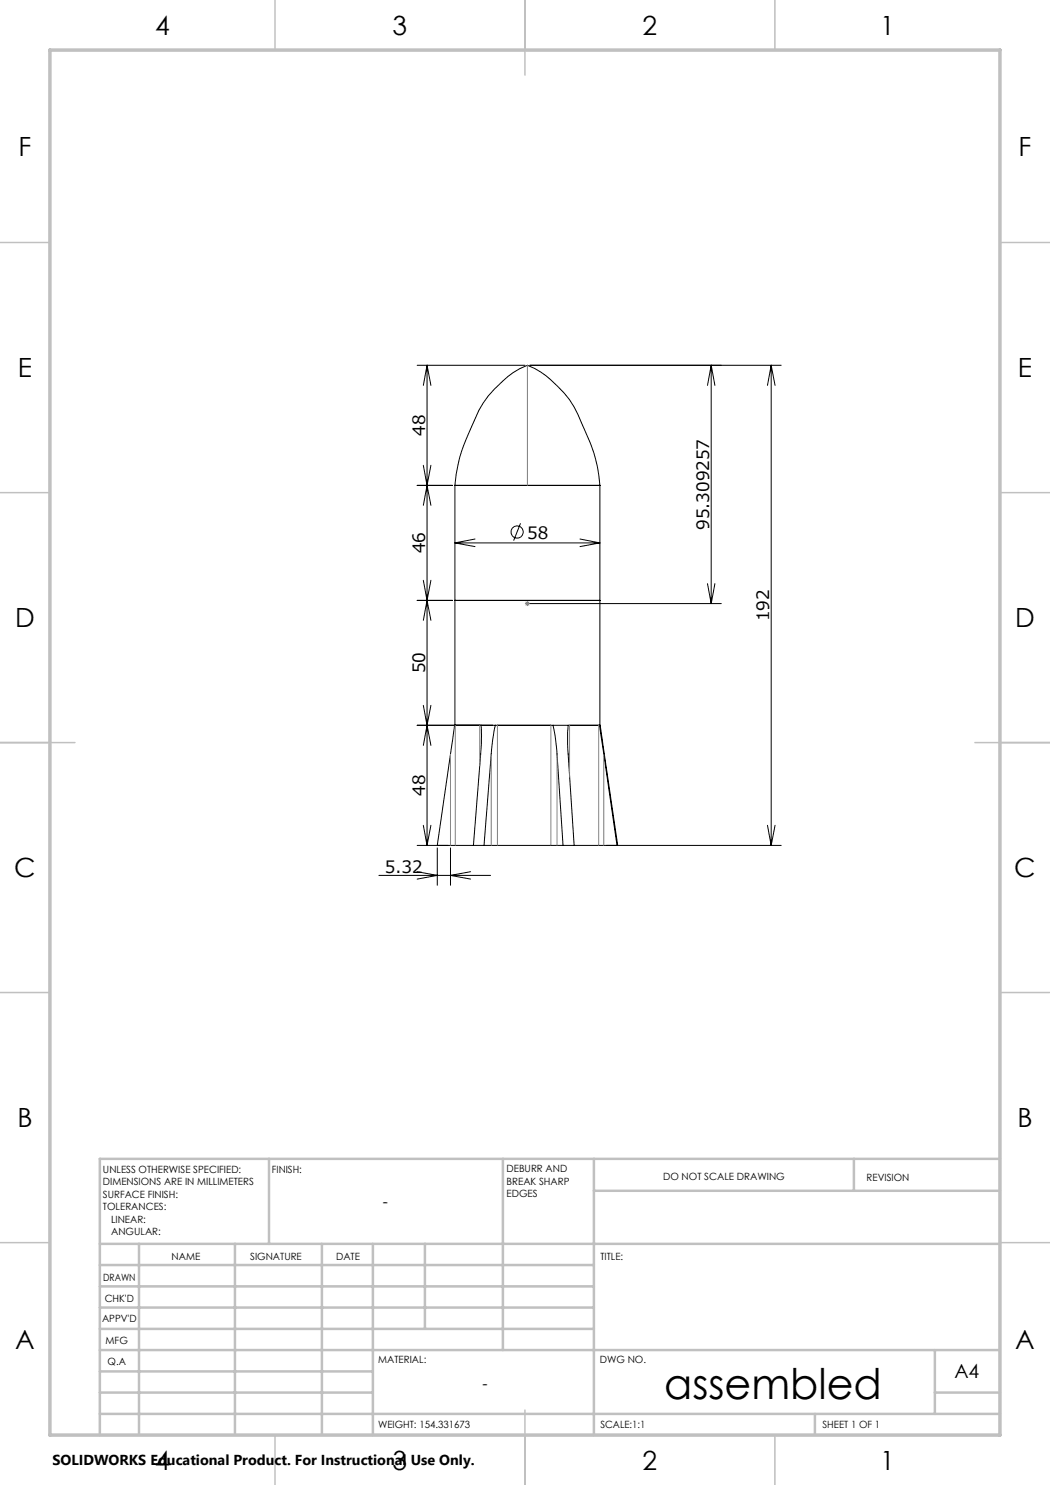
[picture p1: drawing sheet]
<svg xmlns="http://www.w3.org/2000/svg" width="210mm" height="297mm" viewBox="0 0 210 297" stroke-linecap="round" stroke-linejoin="round" font-family="sans-serif">
<g fill="none" stroke="#000" stroke-width=".2">
<path d="M83.4 73.1h21.6M85.4 73.1v96M85.4 73.1l.8 4M85.4 73.1l-.7 4M142.2 73.1v47.6M142.2 73.1l.8 4M142.2 73.1l-.7 4M154.2 73.1v96M154.2 73.1l.8 4M154.2 73.1l-.7 4M156.2 73.1h-50.2M83.4 97.1h7.1"/>
<path d="M84.7 93.1l.7 4M85.4 97.1l.8 4M85.4 97.1l-.7 4M86.2 93.1l-.8 4M91 97.1a33.2 33.2 0 0 1 3.6-12.4 21.8 21.8 0 0 1 9.4-11l1.5-.6a20.5 20.5 0 0 1 10.1 9.8l.8 1.9a33 33 0 0 1 3.6 12.3M91 97.1h29M91 97.1v48M120 97.1v48M84.7 116.1l.7 4M86.2 116.1l-.8 4M91 108.6h29M91 108.6l4 .7"/>
<path d="M95 107.8l-4 .8M104.1 104.7l-1.4 3.4M116 107.8l4 .8M120 108.6l-4 .7M141.5 116.7l.7 4M143 116.7l-.8 4M83.4 120.1h7.1M85.4 120.1l.8 4M85.4 120.1l-.7 4M91 120.1h29zM106 120.7h38.3M83.4 145.1h15.7"/>
<path d="M84.7 141.1l.7 4M85.4 145.1l.8 4M85.4 145.1l-.7 4M86.2 141.1l-.8 4M91.1 145.1h4.9M96 145.1h.1a20.7 20.7 0 0 1 0 5.7l-1.4 18.3M96 145.1h-5.1l-3.4 24M99.1 145.1l-.8 4.7-1.5 19.3M99.1 145.1h.4M99.5 145.1h10.7M110.2 145.1h.4M110.6 145.1l.7 4.7 1.3 19.3"/>
<path d="M110.6 145.1h3M113.6 145.1v4.7l1.2 19.3M113.6 145.1h.3M113.9 145.1h5.8M119.7 145.1h.2M119.9 145.1l3.5 24M119.9 145.1h.2l3.4 24M75.8 175.1h22.3M83.4 174.3l4.1 .8-4.1 .7M83.4 169.1h11.3M84.7 165.1l.7 4M86.2 165.1l-.8 4"/>
<path d="M87.5 169.6v7.5M90.1 169.6v7.5M94.1 174.3l-4 .8 4 .7M94.7 169.1h20.1M114.8 169.1h41.4M153.5 165.1l.7 4M155 165.1l-.8 4"/>
<circle cx="103.4" cy="106.4" r="1.22"/>
</g>
<g fill="none" stroke="#808080" stroke-width=".2">
<path d="M105.5 73.1v24M105 120.7h1M105.1 120.4l.7 .7M105.5 120.2v1M105.8 120.4l-.7 .7M90.1 150.8v18.3M91.1 145.1v24M96 145.1v8M98.2 150.8v18.3M99.5 145.1v24M110.2 145.1v24M111.4 150.8v18.3"/>
<path d="M113.9 145.1v10.3M119.7 145.1v24M120.8 150.8v18.3"/>
</g>
<g fill="none" stroke="#c0c0c0" stroke-width=".3">
<path d="M55 0v10M105 0v15M155 0v10M0 48.5h10M200 48.5h10M0 98.5h10M200 98.5h10M0 148.5h15M195 148.5h15M0 198.5h10M200 198.5h10M0 248.5h10"/>
<path d="M200 248.5h10M55 287v10M105 282v15M155 287v10"/>
</g>
<g fill="none" stroke="#c0c0c0" stroke-width=".5">
<path d="M53.8 231.8v17M100.6 231.8v38.2M118.8 231.8v55.2M118.8 238.2h81.2M170.8 231.8v6.4M200 231.8h-180v55.2M20 248.8h180M20 257.3h98.8M20 253h98.8M27.8 248.8v38.2M47 248.8v38.2M64.4 248.8v38.2"/>
<path d="M74.6 248.8v38.2M85 248.8v17M20 265.8h98.8M20 261.5h98.8M20 278.5h54.6M20 274.3h54.6M20 270h180M187 278.5h13M187 270v12.8M20 282.8h180M163 282.8v4.2"/>
</g>
<path d="M10 10h190v277h-190z" fill="none" stroke="#c0c0c0" stroke-width=".7"/>
<text font-size="8.5" x="132.9" y="279.7">assembled</text>
<g font-size="5.3">
<text x="31" y="7">4</text>
<text x="78.5" y="7">3</text>
<text x="128.5" y="7">2</text>
<text x="176" y="7">1</text>
<text x="3.7" y="31.3">F</text>
<text x="203.7" y="31.3">F</text>
<text x="3.6" y="75.5">E</text>
<text x="203.6" y="75.5">E</text>
<text x="3" y="125.5">D</text>
<text x="203" y="125.5">D</text>
<text x="2.8" y="175.5">C</text>
<text x="202.8" y="175.5">C</text>
<text x="3.5" y="225.5">B</text>
<text x="203.5" y="225.5">B</text>
<text x="3" y="269.8">A</text>
<text x="203" y="269.8">A</text>
<text x="31" y="294">4</text>
<text x="78.5" y="294">3</text>
<text x="128.5" y="294">2</text>
<text x="176" y="294">1</text>
</g>
<text font-size="3.9" x="190.9" y="275.5">A4</text>
<g font-size="3.4">
<text x="85" y="87.2" transform="rotate(-90 85 87.2)">48</text>
<text x="105.4" y="107.8">58</text>
<text x="141.8" y="106" transform="rotate(-90 141.8 106)">95.309257</text>
<text x="85" y="110.7" transform="rotate(-90 85 110.7)">46</text>
<text x="153.8" y="124.2" transform="rotate(-90 153.8 124.2)">192</text>
<text x="85" y="134.7" transform="rotate(-90 85 134.7)">50</text>
<text x="85" y="159.2" transform="rotate(-90 85 159.2)">48</text>
<text x="77" y="174.6">5.32</text>
</g>
<g font-size="3.2">
<text x="76.6" y="241.4">-</text>
<text x="96.5" y="277.9">-</text>
</g>
<text font-size="2.9" x="10.5" y="292.9">SOLIDWORKS Educational Product. For Instructional Use Only.</text>
<g font-size="2">
<text x="20.6" y="234.6">UNLESS OTHERWISE SPECIFIED:</text>
<text x="20.6" y="237.1">DIMENSIONS ARE IN MILLIMETERS</text>
<text x="20.6" y="239.6">SURFACE FINISH:</text>
<text x="54.4" y="234.6">FINISH:</text>
<text x="101.3" y="234.5">DEBURR AND</text>
<text x="101.3" y="237">BREAK SHARP</text>
<text x="101.3" y="239.5">EDGES</text>
<text x="132.6" y="236">DO NOT SCALE DRAWING</text>
<text x="173.3" y="236.2">REVISION</text>
<text x="20.6" y="242.1">TOLERANCES:</text>
<text x="22.2" y="244.6">LINEAR:</text>
<text x="22.2" y="247.1">ANGULAR:</text>
<text x="34.3" y="252">NAME</text>
<text x="50" y="251.9">SIGNATURE</text>
<text x="67.2" y="251.9">DATE</text>
<text x="120.1" y="251.9">TITLE:</text>
<text x="20.6" y="256.1">DRAWN</text>
<text x="20.9" y="260.3">CHK'D</text>
<text x="20.4" y="264.4">APPV'D</text>
<text x="21.1" y="268.8">MFG</text>
<text x="21.5" y="273">Q.A</text>
<text x="75.6" y="272.5">MATERIAL:</text>
<text x="120" y="272.5">DWG NO.</text>
<text x="75.6" y="285.5">WEIGHT: 154.331673</text>
<text x="120.1" y="285.6">SCALE:1:1</text>
<text x="164.5" y="285.6">SHEET 1 OF 1</text>
</g>
</svg>
